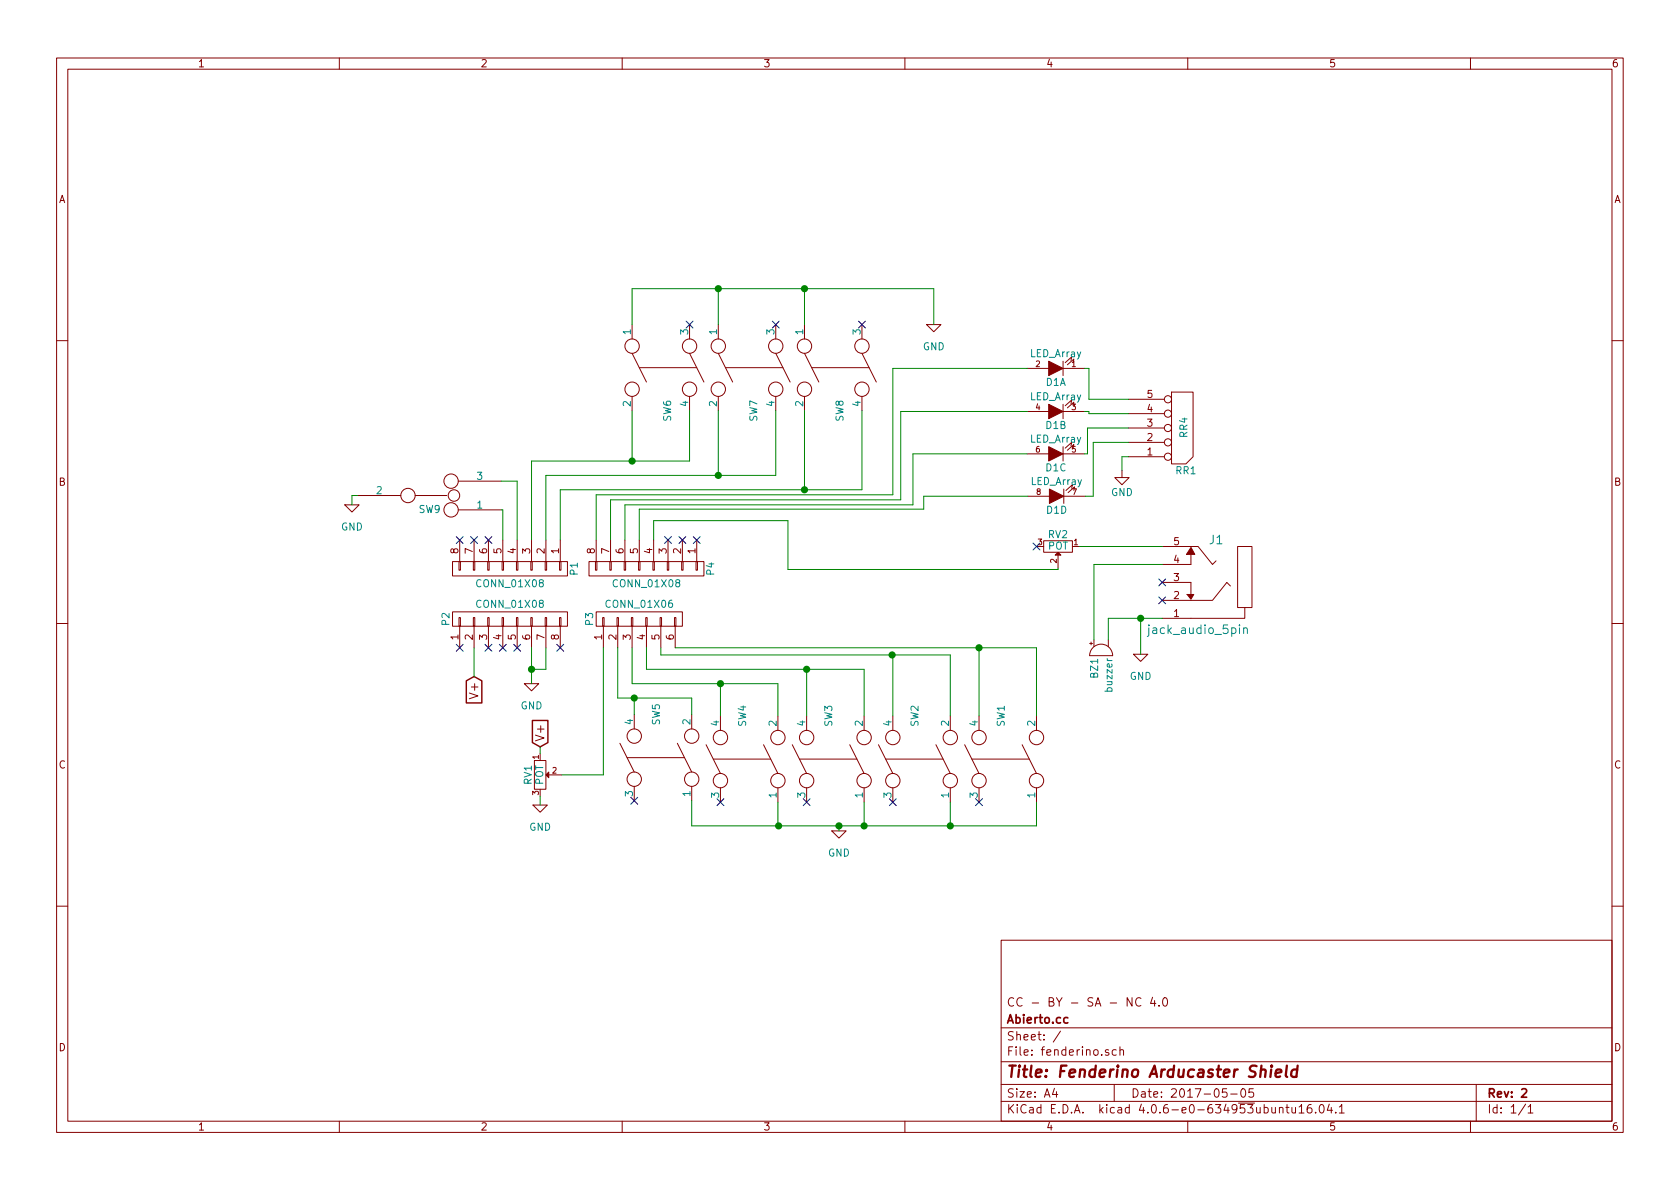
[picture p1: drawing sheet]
EESchema Schematic File Version 2
LIBS:power
LIBS:device
LIBS:transistors
LIBS:conn
LIBS:linear
LIBS:regul
LIBS:74xx
LIBS:cmos4000
LIBS:adc-dac
LIBS:memory
LIBS:xilinx
LIBS:microcontrollers
LIBS:dsp
LIBS:microchip
LIBS:analog_switches
LIBS:motorola
LIBS:texas
LIBS:intel
LIBS:audio
LIBS:interface
LIBS:digital-audio
LIBS:philips
LIBS:display
LIBS:cypress
LIBS:siliconi
LIBS:opto
LIBS:atmel
LIBS:contrib
LIBS:valves
LIBS:fenderino-cache
EELAYER 25 0
EELAYER END
$Descr A4 11693 8268
encoding utf-8
Sheet 1 1
Title "Fenderino Arducaster Shield"
Date "2017-05-05"
Rev "2"
Comp "Abierto.cc"
Comment1 "CC - BY - SA - NC 4.0"
Comment2 ""
Comment3 ""
Comment4 ""
$EndDescr
$Comp
L POT-RESCUE-instronics_shield RV1
U 1 1
P 3760 5385
F 0 "RV1" H 3760 5305 50  0000 C CNN
F 1 "POT" H 3760 5385 50  0000 C CNN
F 2 "Switch:Potenciometro" H 3760 5385 50  0001 C CNN
F 3 "" H 3760 5385 50  0000 C CNN
	1    3760 5385
	0    1    1    0   
$EndComp
$Comp
L POT-RESCUE-instronics_shield RV2
U 1 1
P 7365 3795
F 0 "RV2" H 7365 3715 50  0000 C CNN
F 1 "POT" H 7365 3795 50  0000 C CNN
F 2 "Switch:Potenciometro" H 7365 3795 50  0001 C CNN
F 3 "" H 7365 3795 50  0000 C CNN
	1    7365 3795
	-1   0    0    1   
$EndComp
$Comp
L CONN_01X06 P3
U 1 1
P 4450 4300
F 0 "P3" H 4450 4650 50  0000 C CNN
F 1 "CONN_01X06" V 4550 4300 50  0000 C CNN
F 2 "Pin_Headers:Pin_Header_Straight_1x06" H 4450 4300 50  0001 C CNN
F 3 "" H 4450 4300 50  0000 C CNN
	1    4450 4300
	0    -1   -1   0   
$EndComp
$Comp
L CONN_01X08 P2
U 1 1
P 3550 4300
F 0 "P2" H 3550 4750 50  0000 C CNN
F 1 "CONN_01X08" V 3650 4300 50  0000 C CNN
F 2 "Pin_Headers:Pin_Header_Straight_1x08" H 3550 4300 50  0001 C CNN
F 3 "" H 3550 4300 50  0000 C CNN
	1    3550 4300
	0    -1   -1   0   
$EndComp
$Comp
L GND-RESCUE-instronics_shield #PWR01
U 1 1
P 3700 4750
F 0 "#PWR01" H 3700 4500 50  0001 C CNN
F 1 "GND" H 3700 4600 50  0000 C CNN
F 2 "" H 3700 4750 50  0000 C CNN
F 3 "" H 3700 4750 50  0000 C CNN
	1    3700 4750
	1    0    0    -1  
$EndComp
Text GLabel 3300 4700 3    60   Input ~ 0
V+
$Comp
L Switch_DPST SW1
U 1 1
P 7015 5275
F 0 "SW1" H 7315 5325 50  0000 C CNN
F 1 "Switch_DPST" H 7315 5225 50  0001 C CNN
F 2 "Buttons_Switches_ThroughHole:SW_PUSH-12mm" H 7015 5275 50  0001 C CNN
F 3 "" H 7015 5275 50  0000 C CNN
	1    7015 5275
	0    -1   -1   0   
$EndComp
$Comp
L Switch_DPST SW2
U 1 1
P 6415 5275
F 0 "SW2" H 6715 5325 50  0000 C CNN
F 1 "Switch_DPST" H 6715 5225 50  0001 C CNN
F 2 "Buttons_Switches_ThroughHole:SW_PUSH-12mm" H 6415 5275 50  0001 C CNN
F 3 "" H 6415 5275 50  0000 C CNN
	1    6415 5275
	0    -1   -1   0   
$EndComp
$Comp
L Switch_DPST SW3
U 1 1
P 5815 5275
F 0 "SW3" H 6115 5325 50  0000 C CNN
F 1 "Switch_DPST" H 6115 5225 50  0001 C CNN
F 2 "Buttons_Switches_ThroughHole:SW_PUSH-12mm" H 5815 5275 50  0001 C CNN
F 3 "" H 5815 5275 50  0000 C CNN
	1    5815 5275
	0    -1   -1   0   
$EndComp
$Comp
L Switch_DPST SW4
U 1 1
P 5215 5275
F 0 "SW4" H 5515 5325 50  0000 C CNN
F 1 "Switch_DPST" H 5515 5225 50  0001 C CNN
F 2 "Buttons_Switches_ThroughHole:SW_PUSH-12mm" H 5215 5275 50  0001 C CNN
F 3 "" H 5215 5275 50  0000 C CNN
	1    5215 5275
	0    -1   -1   0   
$EndComp
$Comp
L GND-RESCUE-instronics_shield #PWR02
U 1 1
P 5840 5775
F 0 "#PWR02" H 5840 5525 50  0001 C CNN
F 1 "GND" H 5840 5625 50  0000 C CNN
F 2 "" H 5840 5775 50  0000 C CNN
F 3 "" H 5840 5775 50  0000 C CNN
	1    5840 5775
	1    0    0    -1  
$EndComp
Text GLabel 3760 5190 1    60   Input ~ 0
V+
$Comp
L CONN_01X08 P1
U 1 1
P 3550 3950
F 0 "P1" H 3550 4400 50  0000 C CNN
F 1 "CONN_01X08" V 3650 3950 50  0000 C CNN
F 2 "Pin_Headers:Pin_Header_Straight_1x08" H 3550 3950 50  0001 C CNN
F 3 "" H 3550 3950 50  0000 C CNN
	1    3550 3950
	0    1    1    0   
$EndComp
$Comp
L Switch_DPST SW5
U 1 1
P 4615 5265
F 0 "SW5" H 4915 5315 50  0000 C CNN
F 1 "Switch_DPST" H 4915 5215 50  0001 C CNN
F 2 "Buttons_Switches_ThroughHole:SW_PUSH-12mm" H 4615 5265 50  0001 C CNN
F 3 "" H 4615 5265 50  0000 C CNN
	1    4615 5265
	0    -1   -1   0   
$EndComp
$Comp
L Switch_DPST SW6
U 1 1
P 4600 2550
F 0 "SW6" H 4900 2600 50  0000 C CNN
F 1 "Switch_DPST" H 4900 2500 50  0001 C CNN
F 2 "Buttons_Switches_ThroughHole:SW_PUSH-12mm" H 4600 2550 50  0001 C CNN
F 3 "" H 4600 2550 50  0000 C CNN
	1    4600 2550
	0    1    1    0   
$EndComp
$Comp
L Switch_DPST SW7
U 1 1
P 5200 2550
F 0 "SW7" H 5500 2600 50  0000 C CNN
F 1 "Switch_DPST" H 5500 2500 50  0001 C CNN
F 2 "Buttons_Switches_ThroughHole:SW_PUSH-12mm" H 5200 2550 50  0001 C CNN
F 3 "" H 5200 2550 50  0000 C CNN
	1    5200 2550
	0    1    1    0   
$EndComp
$Comp
L Switch_DPST SW8
U 1 1
P 5800 2550
F 0 "SW8" H 6100 2600 50  0000 C CNN
F 1 "Switch_DPST" H 6100 2500 50  0001 C CNN
F 2 "Buttons_Switches_ThroughHole:SW_PUSH-12mm" H 5800 2550 50  0001 C CNN
F 3 "" H 5800 2550 50  0000 C CNN
	1    5800 2550
	0    1    1    0   
$EndComp
$Comp
L buzzer BZ1
U 1 1
P 7665 4495
F 0 "BZ1" H 7740 4545 50  0000 L CNN
F 1 "buzzer" H 7740 4445 50  0000 L CNN
F 2 "Buzzers_Beepers:MagneticBuzzer_Kingstate_KCG0601" H 7665 4495 60  0001 C CNN
F 3 "" H 7665 4495 60  0000 C CNN
	1    7665 4495
	0    -1   1    0   
$EndComp
NoConn ~ 3200 3750
NoConn ~ 3900 4500
NoConn ~ 3600 4500
NoConn ~ 3500 4500
NoConn ~ 3400 4500
NoConn ~ 3200 4500
NoConn ~ 6815 5575
NoConn ~ 6215 5575
NoConn ~ 5615 5575
NoConn ~ 5015 5575
NoConn ~ 4415 5565
NoConn ~ 4800 2250
NoConn ~ 5400 2250
NoConn ~ 6000 2250
$Comp
L GND-RESCUE-instronics_shield #PWR03
U 1 1
P 3760 5595
F 0 "#PWR03" H 3760 5345 50  0001 C CNN
F 1 "GND" H 3760 5445 50  0000 C CNN
F 2 "" H 3760 5595 50  0000 C CNN
F 3 "" H 3760 5595 50  0000 C CNN
	1    3760 5595
	1    0    0    -1  
$EndComp
$Comp
L GND-RESCUE-instronics_shield #PWR04
U 1 1
P 6500 2250
F 0 "#PWR04" H 6500 2000 50  0001 C CNN
F 1 "GND" H 6500 2100 50  0000 C CNN
F 2 "" H 6500 2250 50  0000 C CNN
F 3 "" H 6500 2250 50  0000 C CNN
	1    6500 2250
	1    0    0    -1  
$EndComp
$Comp
L jack_audio_5pin J1
U 1 1
P 8290 3645
F 0 "J1" H 8465 3545 60  0000 C CNN
F 1 "jack_audio_5pin" H 8340 2920 60  0000 C CNN
F 2 "jack_audio:jack_audio_huella" H 8290 3645 60  0001 C CNN
F 3 "" H 8290 3645 60  0001 C CNN
	1    8290 3645
	1    0    0    -1  
$EndComp
$Comp
L GND-RESCUE-instronics_shield #PWR05
U 1 1
P 7940 4545
F 0 "#PWR05" H 7940 4295 50  0001 C CNN
F 1 "GND" H 7940 4395 50  0000 C CNN
F 2 "" H 7940 4545 50  0000 C CNN
F 3 "" H 7940 4545 50  0000 C CNN
	1    7940 4545
	1    0    0    -1  
$EndComp
NoConn ~ 8090 4045
NoConn ~ 8090 4170
NoConn ~ 7215 3795
$Comp
L GND #PWR06
U 1 1
P 7810 3265
F 0 "#PWR06" H 7810 3015 50  0001 C CNN
F 1 "GND" H 7810 3115 50  0000 C CNN
F 2 "" H 7810 3265 50  0000 C CNN
F 3 "" H 7810 3265 50  0000 C CNN
	1    7810 3265
	1    0    0    -1  
$EndComp
$Comp
L LED_Array D1
U 1 1
P 7350 2555
F 0 "D1" H 7350 2655 50  0000 C CNN
F 1 "LED_Array" H 7350 2455 50  0000 C CNN
F 2 "array_LEDs:Array_4_LED" H 7350 2555 50  0001 C CNN
F 3 "" H 7350 2555 50  0000 C CNN
	1    7350 2555
	-1   0    0    1   
$EndComp
$Comp
L LED_Array D1
U 2 1
P 7350 2855
F 0 "D1" H 7350 2955 50  0000 C CNN
F 1 "LED_Array" H 7350 2755 50  0000 C CNN
F 2 "array_LEDs:Array_4_LED" H 7350 2855 50  0001 C CNN
F 3 "" H 7350 2855 50  0000 C CNN
	2    7350 2855
	-1   0    0    1   
$EndComp
$Comp
L LED_Array D1
U 3 1
P 7350 3150
F 0 "D1" H 7350 3250 50  0000 C CNN
F 1 "LED_Array" H 7350 3050 50  0000 C CNN
F 2 "array_LEDs:Array_4_LED" H 7350 3150 50  0001 C CNN
F 3 "" H 7350 3150 50  0000 C CNN
	3    7350 3150
	-1   0    0    1   
$EndComp
$Comp
L LED_Array D1
U 4 1
P 7355 3445
F 0 "D1" H 7355 3545 50  0000 C CNN
F 1 "LED_Array" H 7355 3345 50  0000 C CNN
F 2 "array_LEDs:Array_4_LED" H 7355 3445 50  0001 C CNN
F 3 "" H 7355 3445 50  0000 C CNN
	4    7355 3445
	-1   0    0    1   
$EndComp
NoConn ~ 4650 3750
Wire Wire Line
	7515 3795 8090 3795
Connection ~ 7940 4295
Wire Wire Line
	7940 4545 7940 4295
Wire Wire Line
	7715 4295 7715 4445
Wire Wire Line
	7615 4445 7615 3920
Wire Wire Line
	7715 4295 8090 4295
Wire Wire Line
	7615 3920 8090 3920
Connection ~ 5600 2000
Wire Wire Line
	5600 2250 5600 2000
Connection ~ 5000 2000
Wire Wire Line
	5000 2250 5000 2000
Wire Wire Line
	4400 2250 4400 2000
Wire Wire Line
	6500 2000 6500 2250
Connection ~ 5600 3400
Wire Wire Line
	6000 3400 6000 2850
Wire Wire Line
	3900 3400 3900 3750
Wire Wire Line
	3900 3400 6000 3400
Wire Wire Line
	5600 2850 5600 3400
Wire Wire Line
	3800 3300 3800 3750
Connection ~ 5000 3300
Wire Wire Line
	5400 3300 5400 2850
Wire Wire Line
	3800 3300 5400 3300
Wire Wire Line
	5000 2850 5000 3300
Connection ~ 4400 3200
Wire Wire Line
	4800 3200 4800 2850
Wire Wire Line
	3700 3200 3700 3750
Wire Wire Line
	3700 3200 4800 3200
Wire Wire Line
	4400 2850 4400 3200
Wire Wire Line
	4600 4500 4600 4550
Wire Wire Line
	6615 4550 6615 4975
Wire Wire Line
	6015 4650 6015 4975
Wire Wire Line
	7215 4500 7215 4975
Wire Wire Line
	4500 4650 4500 4500
Wire Wire Line
	4400 4750 4400 4500
Wire Wire Line
	4300 4850 4300 4500
Connection ~ 3700 4650
Wire Wire Line
	3800 4650 3700 4650
Wire Wire Line
	3800 4500 3800 4650
Wire Wire Line
	3700 4500 3700 4750
Wire Wire Line
	3300 4500 3300 4700
Wire Wire Line
	5485 3955 7365 3955
Wire Wire Line
	7365 3955 7365 3945
Wire Wire Line
	4150 3750 4150 3435
Wire Wire Line
	4250 3750 4250 3470
Wire Wire Line
	4350 3750 4350 3505
Wire Wire Line
	4450 3750 4450 3535
Wire Wire Line
	4550 3750 4550 3615
Wire Wire Line
	4550 3615 5485 3615
Wire Wire Line
	5485 3615 5485 3955
$Comp
L RR4 RR1
U 1 1
P 8205 2720
F 0 "RR1" H 8255 3270 50  0000 C CNN
F 1 "RR4" V 8237 2966 50  0000 C CNN
F 2 "pth_resistors:r-sil_5" H 8205 2720 50  0001 C CNN
F 3 "" H 8205 2720 50  0000 C CNN
	1    8205 2720
	1    0    0    1   
$EndComp
Wire Wire Line
	7580 2870 7855 2870
Wire Wire Line
	7855 2970 7570 2970
Wire Wire Line
	7570 2970 7570 3150
Wire Wire Line
	7570 3150 7550 3150
Wire Wire Line
	7555 3445 7610 3445
Wire Wire Line
	7610 3445 7610 3070
Wire Wire Line
	7610 3070 7855 3070
Wire Wire Line
	7550 2555 7580 2555
Wire Wire Line
	7580 2555 7580 2770
Wire Wire Line
	7580 2770 7855 2770
Wire Wire Line
	7580 2870 7580 2855
Wire Wire Line
	7580 2855 7550 2855
Wire Wire Line
	4150 3435 6215 3435
Wire Wire Line
	6215 3435 6215 2555
Wire Wire Line
	6215 2555 7150 2555
Wire Wire Line
	7150 2855 6270 2855
Wire Wire Line
	6270 2855 6270 3470
Wire Wire Line
	6270 3470 4250 3470
Wire Wire Line
	4350 3505 6355 3505
Wire Wire Line
	6355 3505 6355 3150
Wire Wire Line
	6355 3150 7150 3150
Wire Wire Line
	7155 3445 6430 3445
Wire Wire Line
	6430 3445 6430 3535
Wire Wire Line
	6430 3535 4450 3535
$Comp
L SWITCH_INV_MSM SW9
U 1 1
P 2990 3440
F 0 "SW9" H 2990 3540 50  0000 C CNN
F 1 "SWITCH_INV_MSM" H 2840 3340 50  0001 C CNN
F 2 "switch:switch_100sp5" H 2990 3440 50  0001 C CNN
F 3 "" H 2990 3440 50  0000 C CNN
	1    2990 3440
	1    0    0    1   
$EndComp
Wire Wire Line
	3600 3750 3600 3340
Wire Wire Line
	3600 3340 3490 3340
Wire Wire Line
	3490 3540 3500 3540
Wire Wire Line
	3500 3540 3500 3750
NoConn ~ 3400 3750
NoConn ~ 3300 3750
$Comp
L GND-RESCUE-instronics_shield #PWR07
U 1 1
P 2450 3505
F 0 "#PWR07" H 2450 3255 50  0001 C CNN
F 1 "GND" H 2450 3355 50  0000 C CNN
F 2 "" H 2450 3505 50  0000 C CNN
F 3 "" H 2450 3505 50  0000 C CNN
	1    2450 3505
	1    0    0    -1  
$EndComp
Wire Wire Line
	2490 3440 2450 3440
Wire Wire Line
	2450 3440 2450 3505
Wire Wire Line
	4400 2000 6500 2000
$Comp
L CONN_01X08 P4
U 1 1
P 4500 3950
F 0 "P4" H 4500 4400 50  0000 C CNN
F 1 "CONN_01X08" V 4600 3950 50  0000 C CNN
F 2 "Pin_Headers:Pin_Header_Straight_1x08" H 4500 3950 50  0001 C CNN
F 3 "" H 4500 3950 50  0000 C CNN
	1    4500 3950
	0    1    1    0   
$EndComp
NoConn ~ 4850 3750
NoConn ~ 4750 3750
Wire Wire Line
	3760 5595 3760 5535
Wire Wire Line
	3760 5235 3760 5190
Wire Wire Line
	4200 4500 4200 5385
Wire Wire Line
	4200 5385 3910 5385
Wire Wire Line
	4300 4850 4815 4850
Wire Wire Line
	4415 4850 4415 4965
Connection ~ 4415 4850
Wire Wire Line
	4815 4850 4815 4965
Wire Wire Line
	4400 4750 5415 4750
Wire Wire Line
	5415 4750 5415 4975
Wire Wire Line
	5015 4975 5015 4750
Connection ~ 5015 4750
Wire Wire Line
	4500 4650 6015 4650
Wire Wire Line
	5615 4650 5615 4975
Connection ~ 5615 4650
Wire Wire Line
	4600 4550 6215 4550
Wire Wire Line
	6215 4550 6215 4975
Wire Wire Line
	6615 4550 6210 4550
Connection ~ 6210 4550
Wire Wire Line
	4700 4500 7215 4500
Wire Wire Line
	6815 4500 6815 4975
Connection ~ 6815 4500
Wire Wire Line
	4815 5565 4815 5740
Wire Wire Line
	4815 5740 7215 5740
Wire Wire Line
	6615 5740 6615 5575
Wire Wire Line
	5415 5575 5415 5740
Wire Wire Line
	5415 5740 5420 5740
Connection ~ 5420 5740
Wire Wire Line
	6015 5575 6015 5740
Connection ~ 6015 5740
Wire Wire Line
	5840 5775 5840 5740
Connection ~ 5840 5740
Wire Wire Line
	7215 5740 7215 5575
Connection ~ 6615 5740
Wire Wire Line
	7810 3170 7855 3170
Wire Wire Line
	7810 3265 7810 3170
$EndSCHEMATC
